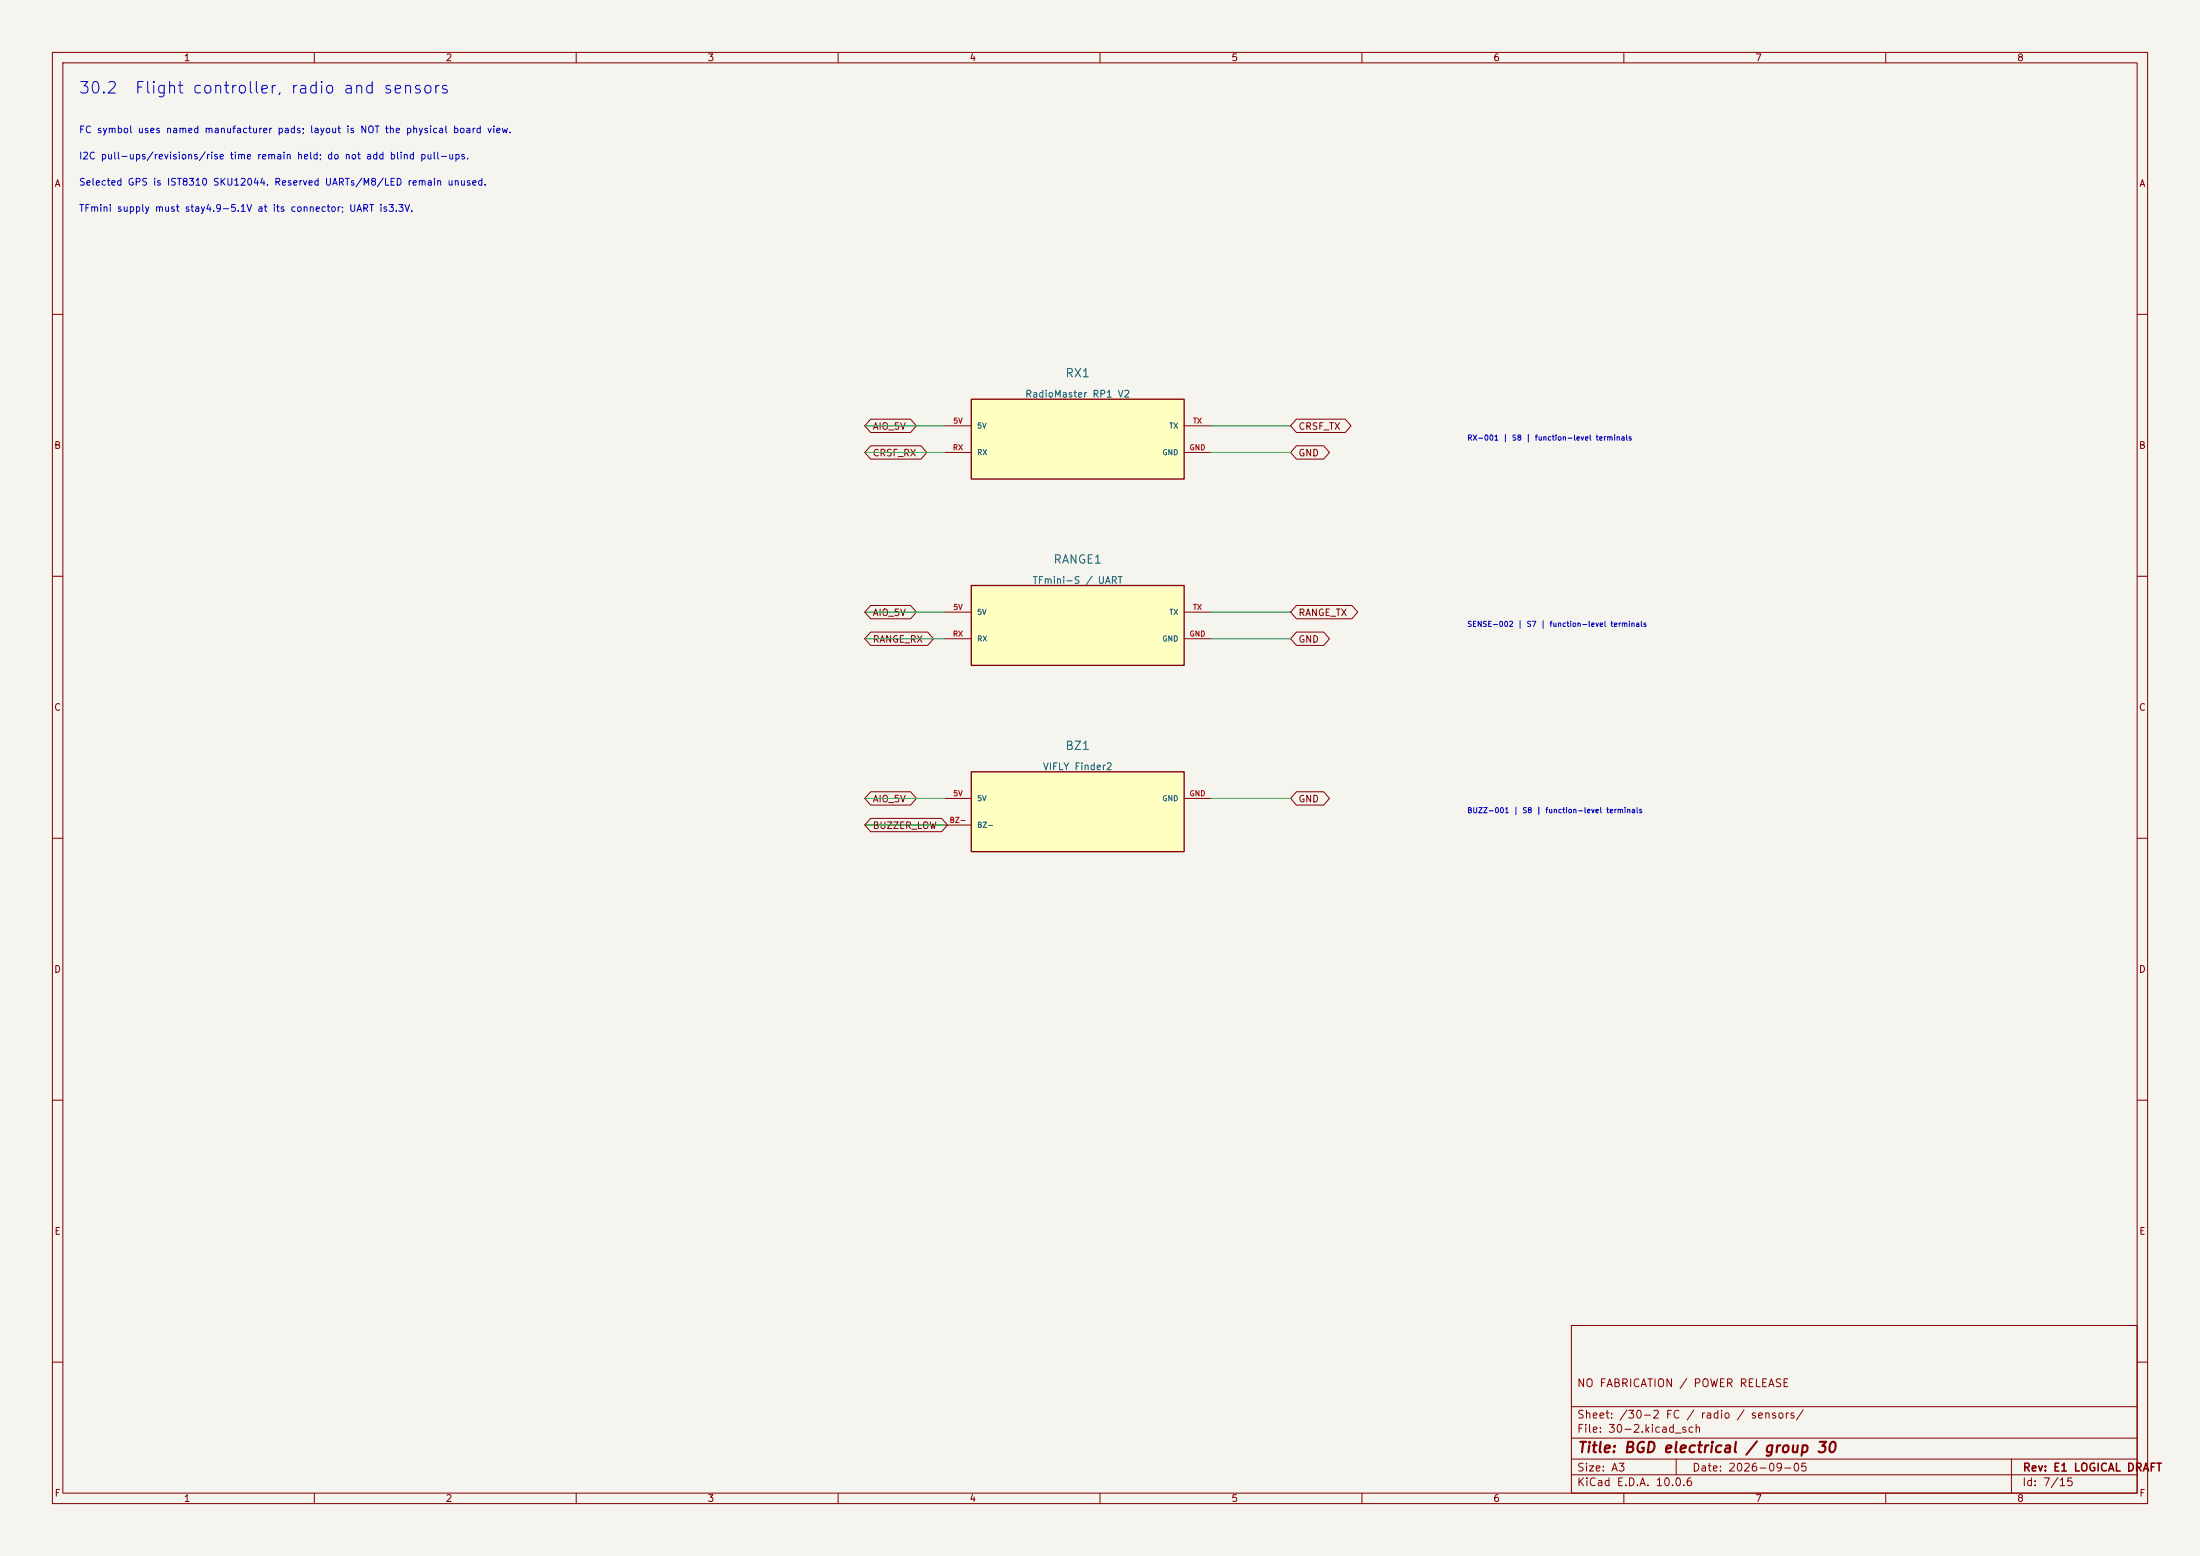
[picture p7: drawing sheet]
<svg xmlns="http://www.w3.org/2000/svg" width="420mm" height="297mm" viewBox="0 0 420 297" stroke-linecap="round" stroke-linejoin="round" font-family="sans-serif">
<path d="M0 0h420v297h-420z" fill="#f5f4ef" stroke="#f5f4ef" stroke-width=".19"/>
<g fill="none" stroke="#840000" stroke-width=".19">
<path d="M10 10h400v277h-400zM12 12h396v273h-396zM60 10v2M110 10v2M160 10v2M210 10v2M260 10v2M310 10v2M360 10v2M10 60h2M408 60h2M10 110h2"/>
<path d="M408 110h2M10 160h2M408 160h2M10 210h2M408 210h2M300 253h108v32h-108zM10 260h2M300 278.5h108M300 274.5h108M300 268.5h108M320 278.5v3M384 278.5v6.5"/>
<path d="M408 260h2M60 285v2M110 285v2M160 285v2M210 285v2M260 285v2M300 281.5h108M310 285v2M360 285v2"/>
</g>
<path d="M185.4 147.3h40.7v15.3h-40.7z" fill="#ffffc2"/>
<path d="M185.4 147.3h40.7v15.3h-40.7z" fill="none" stroke="#840000" stroke-width=".25"/>
<path d="M180.3 152.4h5.1M180.3 157.5h5.1M226.1 152.4h5" fill="none" stroke="#840000" stroke-width=".19"/>
<path d="M185.4 76.2h40.7v15.2h-40.7z" fill="#ffffc2"/>
<path d="M185.4 76.2h40.7v15.2h-40.7z" fill="none" stroke="#840000" stroke-width=".25"/>
<path d="M180.3 81.3h5.1M180.3 86.4h5.1M226.1 81.3h5M226.1 86.4h5" fill="none" stroke="#840000" stroke-width=".19"/>
<path d="M185.4 111.8h40.7v15.2h-40.7z" fill="#ffffc2"/>
<path d="M185.4 111.8h40.7v15.2h-40.7z" fill="none" stroke="#840000" stroke-width=".25"/>
<g fill="none" stroke="#840000" stroke-width=".19">
<path d="M166.2 85.1h9.6l1.1 1.3-1.1 1.2h-9.6l-1.1-1.2zM166.2 80h7.6l1.1 1.3-1.1 1.3h-7.6l-1.1-1.3zM247.5 80h9.3l1.1 1.3-1.1 1.3h-9.3l-1.1-1.3zM247.5 85.1h5.2l1.1 1.3-1.1 1.2h-5.2l-1.1-1.2zM166.2 115.6h7.6l1.1 1.2-1.1 1.3h-7.6l-1.1-1.3zM180.3 116.8h5.1M226.1 116.8h5M247.5 115.6h10.6l1.1 1.2-1.1 1.3h-10.6l-1.1-1.3zM166.2 120.6h10.9l1.1 1.3-1.1 1.3h-10.9l-1.1-1.3zM180.3 121.9h5.1M226.1 121.9h5M247.5 120.6h5.2l1.1 1.3-1.1 1.3h-5.2l-1.1-1.3z"/>
<path d="M166.2 151.1h7.6l1.1 1.3-1.1 1.3h-7.6l-1.1-1.3zM166.2 156.2h13.6l1.1 1.3-1.1 1.3h-13.6l-1.1-1.3zM247.5 151.1h5.2l1.1 1.3-1.1 1.3h-5.2l-1.1-1.3z"/>
</g>
<path d="M165.1 81.3h15.2M165.1 86.4h15.2M231.1 81.3h15.3M231.1 86.4h15.3M165.1 116.8h15.2M231.1 116.8h15.3M165.1 121.9h15.2M231.1 121.9h15.3M165.1 157.5h15.2M165.1 152.4h15.2M231.1 152.4h15.3" fill="none" stroke="#009600" stroke-width=".19"/>
<g font-size="2.2" fill="#0000c2">
<text x="14.9" y="18.4">30.2</text>
<text x="25.6" y="18.4">Flight controller, radio and sensors</text>
</g>
<text font-size="2" fill="#840000" x="301" y="277.8">Title: BGD electrical / group 30</text>
<g font-size="1.6" fill="#006464">
<text x="203.3" y="72.4">RX1</text>
<text x="201" y="108">RANGE1</text>
<text x="203.3" y="143.5">BZ1</text>
</g>
<g font-size="1.5" fill="#840000">
<text x="300.9" y="265.1">NO FABRICATION / POWER RELEASE</text>
<text x="300.9" y="273.8">File: 30-2.kicad_sch</text>
<text x="300.9" y="271.1">Sheet: /30-2 FC / radio / sensors/</text>
<text x="300.9" y="281.2">Size: A3</text>
<text x="322.9" y="281.2">Date: 2026-09-05</text>
<text x="386" y="281.2">Rev: E1 LOGICAL DRAFT</text>
<text x="300.9" y="284">KiCad E.D.A. 10.0.6</text>
<text x="385.9" y="284">Id: 7/15</text>
</g>
<g font-size="1.3" fill="#840000">
<text x="35" y="12">1</text>
<text x="85" y="12">2</text>
<text x="135" y="12">3</text>
<text x="185" y="12">4</text>
<text x="235" y="12">5</text>
<text x="285" y="12">6</text>
<text x="335" y="12">7</text>
<text x="385" y="12">8</text>
<text x="10.3" y="36">A</text>
<text x="408.3" y="36">A</text>
<text x="166.5" y="82.3">AIO_5V</text>
<text x="247.8" y="82.3">CRSF_TX</text>
<text x="10.2" y="86">B</text>
<text x="166.5" y="87.4">CRSF_RX</text>
<text x="247.8" y="87.4">GND</text>
<text x="408.2" y="86">B</text>
<text x="166.5" y="117.9">AIO_5V</text>
<text x="247.8" y="117.9">RANGE_TX</text>
<text x="166.5" y="123">RANGE_RX</text>
<text x="247.8" y="123">GND</text>
<text x="10.2" y="136">C</text>
<text x="408.2" y="136">C</text>
<text x="166.5" y="153.5">AIO_5V</text>
<text x="247.8" y="153.5">GND</text>
<text x="166.5" y="158.5">BUZZER_LOW</text>
<text x="10.2" y="186">D</text>
<text x="408.2" y="186">D</text>
<text x="10.3" y="236">E</text>
<text x="408.3" y="236">E</text>
<text x="10.3" y="286">F</text>
<text x="35" y="287">1</text>
<text x="85" y="287">2</text>
<text x="135" y="287">3</text>
<text x="185" y="287">4</text>
<text x="235" y="287">5</text>
<text x="285" y="287">6</text>
<text x="335" y="287">7</text>
<text x="385" y="287">8</text>
<text x="408.3" y="286">F</text>
</g>
<g font-size="1.3" fill="#0000c2">
<text x="15" y="25.7">FC symbol uses named manufacturer pads; layout is NOT the physical board view.</text>
<text x="15" y="35.7">Selected GPS is IST8310 SKU12044. Reserved UARTs/M8/LED remain unused.</text>
<text x="15" y="30.7">I2C pull-ups/revisions/rise time remain held; do not add blind pull-ups.</text>
<text x="15" y="40.7">TFmini supply must stay4.9-5.1V at its connector; UART is3.3V.</text>
</g>
<g font-size="1.3" fill="#006464">
<text x="195.6" y="76.2">RadioMaster RP1 V2</text>
<text x="197" y="111.7">TFmini-S / UART</text>
<text x="199" y="147.3">VIFLY Finder2</text>
</g>
<g font-size="1" fill="#a90000">
<text x="181.9" y="81.1">5V</text>
<text x="227.6" y="81.1">TX</text>
<text x="181.8" y="86.2">RX</text>
<text x="227" y="86.2">GND</text>
<text x="181.9" y="116.7">5V</text>
<text x="227.6" y="116.7">TX</text>
<text x="181.8" y="121.7">RX</text>
<text x="227" y="121.7">GND</text>
<text x="181.9" y="152.2">5V</text>
<text x="227" y="152.2">GND</text>
<text x="181.2" y="157.3">BZ-</text>
</g>
<g font-size="1" fill="#006464">
<text x="186.4" y="82">5V</text>
<text x="223.1" y="82">TX</text>
<text x="186.4" y="87.1">RX</text>
<text x="221.8" y="87.1">GND</text>
<text x="186.4" y="117.6">5V</text>
<text x="223.1" y="117.6">TX</text>
<text x="186.4" y="122.7">RX</text>
<text x="221.8" y="122.7">GND</text>
<text x="186.4" y="153.2">5V</text>
<text x="221.8" y="153.2">GND</text>
<text x="186.4" y="158.2">BZ-</text>
</g>
<g font-size="1" fill="#0000c2">
<text x="280" y="84.3">RX-001 | S8 | function-level terminals</text>
<text x="280" y="119.9">SENSE-002 | S7 | function-level terminals</text>
<text x="280" y="155.4">BUZZ-001 | S8 | function-level terminals</text>
</g>
</svg>
